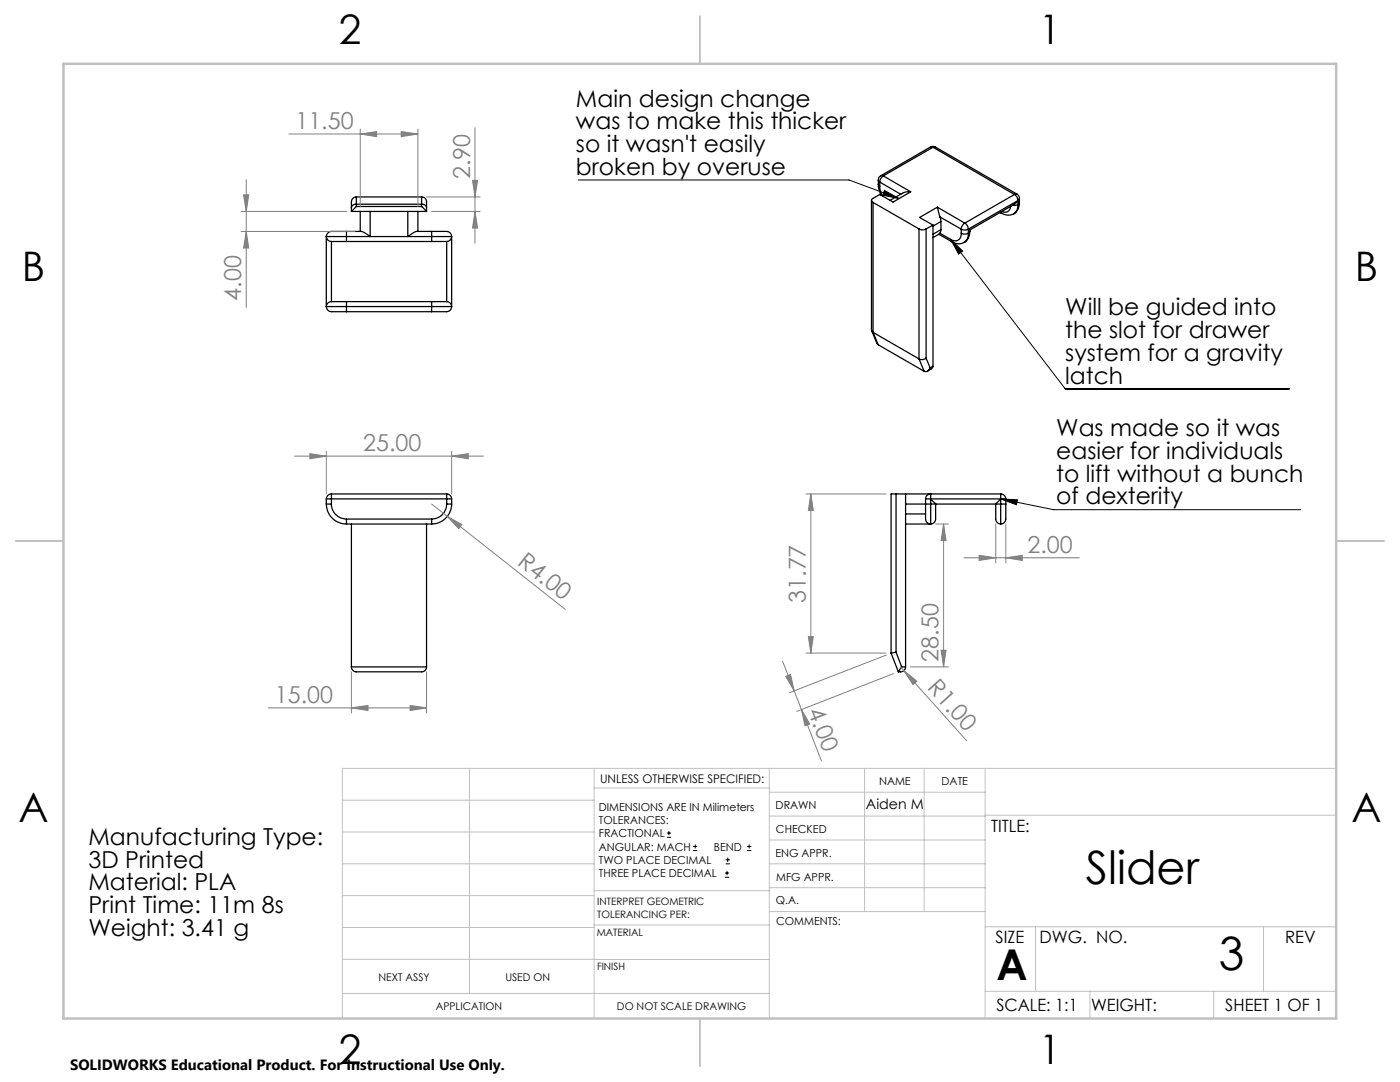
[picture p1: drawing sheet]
<svg xmlns="http://www.w3.org/2000/svg" width="279mm" height="216mm" viewBox="0 0 279 216" stroke-linecap="round" stroke-linejoin="round" font-family="sans-serif">
<g fill="none" stroke="#000" stroke-width=".25">
<path d="M71.1 39.3a.96 .96 0 0 0-1 1v1.9M71.1 39.3v1.9M71.1 39.3h13M84.1 39.3a.96 .96 0 0 1 1 1v1.9M84.1 39.3v1.9M173.9 40v25.9l.3 .4M175.3 36.8l.1 1.1 .4 1M175.3 36.8l.3 .3M175.3 35.9l.3 .4M175.3 35.9v.9M175.6 37.1l.1 .9 .4 1.1M175.6 36.3v.8"/>
<path d="M175.6 36.3l4.2 2.5M175.8 35.1a.85 .85 0 0 0-.5 .8M175.8 35.1h.5M176.3 35.1a1.6 1.6 0 0 0-.7 1.2M176.3 35.1l5.5 3.2M181.8 38.3l-3.6 2-2.6-1.5-1.4 .8a.42 .42 0 0 0-.3 .4 .42 .42 0 0 0 .3 .4M181.8 38.3h-1.2l-3 1.7M185.7 29.4l.4-.2 .6 .2M185.7 29.4h.5M185.7 29.4l-9.9 5.7M186.2 29.4l-9.9 5.7M186.2 29.4l16.3 9.4"/>
<path d="M186.7 29.4h-.5M186.7 29.4l16.3 9.3M202.5 38.8a1.62 1.62 0 0 1 .7 1.2M202.5 38.8l-10 5.7M203 38.7l.4 .5v.4M203 38.7l-.5 .1M203.4 39.6l-.2 .4M203.4 39.6v.8M65.1 47.2h4M65.1 47.2a1.02 1.02 0 0 0 1 1M65.1 47.2v14M66.1 48.2h3"/>
<path d="M66.1 48.2v12M69.1 47.2v1M69.1 46.2v1M69.1 46.2h-2.7a1.08 1.08 0 0 0-1.3 1M69.1 47.2h17M69.1 48.2h17M70.1 41.4a.9 .9 0 0 1 1-.7h13a.86 .86 0 0 1 1 .7M70.1 42.2h15M71.1 41.2l-1 1M71.1 41.2h13M71.9 42.2v4M73.9 42.2v5l-1.8-1h-3"/>
<path d="M81.4 42.2v5l1.7-1h3M83.4 42.2v4M84.1 41.2l1 1M86.1 47.2h4M86.1 48.2h3M86.1 47.2v1M86.1 46.2h3a1.04 1.04 0 0 1 1 1M86.1 46.2v1M89.1 48.2v12M90.1 47.2a.96 .96 0 0 1-1 1M90.1 47.2v14M174.2 40.4l9.2 5.3"/>
<path d="M174.2 40.4v25.9M183.4 45.7a1.5 1.5 0 0 0 1.4 0M183.4 45.7v25.9M184.8 45.7v25.8M186.2 44.9l-1.4 .8M186.2 44.9v28.2M187.1 41.3l.5 2M187.1 41.3l5.4 3.2M187.1 41.3l-3.6 2.1 2.7 1.5M187.4 46.7l2.5 1.5M187.6 43.3l.2 .9M187.6 46.5l-1.4 .9"/>
<path d="M187.6 43.3l4.2 2.4M187.6 46.5l2.1 1.3M187.8 45.8l-.2 .7M187.8 44.2v1.6M187.8 44.2l-1.6 .9M187.8 45.8l-1.6 .9M189.7 47.8l.2 .4M189.9 48.2a2.36 2.36 0 0 0 2.5 .2M191.8 45.7a1.5 1.5 0 0 0 1.5 0M191.8 46.5a1.5 1.5 0 0 0 1.5 0M191.8 46.5a1.3 1.3 0 0 1-.6 1.4 1.3 1.3 0 0 1-1.5-.1M191.8 45.7v.8"/>
<path d="M192.5 44.5a1.47 1.47 0 0 1 .8 1.2M192.5 44.5a1.47 1.47 0 0 0-.7 1.2M193.3 45.7l.2 .2M193.3 46.5a1.86 1.86 0 0 1-.9 1.9M193.3 45.7v.8M193.5 46.1a2.28 2.28 0 0 1-1.1 2.3M193.5 46.1l-.2 .4M193.5 45.9v.2M199.6 42.4l.2 .1M199.7 42.4l.1 .1M199.8 42.5a2.42 2.42 0 0 0 2.5 .2M201.7 41.2a1.23 1.23 0 0 1-1.8 1"/>
<path d="M203.2 40l-.7 .7-9 5.2M203.2 40.8l-.6 .2h-.5M203.2 40.8a2.04 2.04 0 0 1-.9 1.9M203.2 40l-9.9 5.7M203.2 40v.8M203.4 40.4a2.46 2.46 0 0 1-1.1 2.3M203.4 40.4l-.2 .4M65.1 61.2h4M65.1 61.2a1.44 1.44 0 0 0 1.9 1h2.1M66.1 60.2h3M66.1 60.2a1.02 1.02 0 0 0-1 1M69.1 61.2v1"/>
<path d="M69.1 60.2v1M69.1 62.2h17M69.1 61.2h17M69.1 60.2h17M86.1 61.2h4M86.1 61.2v1M86.1 60.2h3M86.1 60.2v1M89.1 60.2a.96 .96 0 0 1 1 1M90.1 61.2a1.31 1.31 0 0 1-1.6 1h-2.4M174 66l1 2.4 .3 .4M174.2 66.3l9.2 5.3"/>
<path d="M174.2 66.3l1.1 2.5M175.3 68.8l9.1 5.3M183.4 71.6l1 2.5M184.8 71.5a1.3 1.3 0 0 1-1.4 .1M184.8 71.5l.8 1.9M185.6 73.4a.94 .94 0 0 1-1.2 .7M186.2 73.1l-.3 .5-.8 .4M186.2 73.1l-.6 .3M65.1 99.6h1M65.1 99.6v1M66.1 98.6a1.02 1.02 0 0 0-1 1M66.1 98.6v1"/>
<path d="M66.1 99.6v1M66.1 99.6h23M66.1 98.6h23M89.1 98.6v1M89.1 99.6h1M89.1 98.6a.96 .96 0 0 1 1 1M89.1 99.6v1M90.1 99.6v1M178.8 98.6h-1v31.7M178.8 98.6h20.9M178.8 98.6v31.5M180.7 98.6v34.5"/>
<path d="M184.7 99.6h1M184.7 99.6a.91 .91 0 0 1 1-1v1M184.7 99.6v1M185.7 99.6l1 1M185.7 99.6h14M185.7 99.6v1M199.7 99.6h1M199.7 98.6v1M199.7 98.6a1.02 1.02 0 0 1 1 1M199.7 99.6l-1 1M199.7 99.6v1M200.7 99.6v1"/>
<path d="M65.1 100.6h1M65.1 100.6a4 4 0 0 0 4 4M66.1 100.6a3 3 0 0 0 3 3M69.1 103.6v1M69.1 103.6h17M69.1 104.6h17M70.1 104.6v28.5M85.1 104.6v28.5M86.1 103.6v1M89.1 100.6a3 3 0 0 1-3 3M89.1 100.6h1M90.1 100.6a4 4 0 0 1-4 4"/>
<path d="M180.7 104.6h5M180.7 100.6h4M180.7 102.6h4M184.7 100.6v2.9a1.04 1.04 0 0 0 1 1.1M184.7 100.6h1M185.7 100.6h1M185.7 100.6v4M186.7 100.6v.6a5.8 5.8 0 0 1-.3 3.1l-.7 .3M186.7 100.6h12M198.7 100.6h1M198.7 100.6v.6a5.8 5.8 0 0 0 .3 3.1l.7 .3M199.7 100.6v4"/>
<path d="M199.7 100.6h1M200.7 100.6v2.9a1.04 1.04 0 0 1-1 1.1M70.1 133.1a.96 .96 0 0 0 1 1h13a.96 .96 0 0 0 1-1M70.1 133.1h15M177.8 130.3l1.5 3.8M178.8 130.1l-1 .2M178.8 130.1l1.2 3M180 133.1l-.7 1M180 133.1h.7M180.7 133.1a1.07 1.07 0 0 1-1.4 1"/>
</g>
<g fill="none" stroke="#000" stroke-width=".2">
<path d="M115.4 35.9h54l10 3.7M176.5 38l2.9 1.6-3.3-.7zM189.7 47.8l2.4 2.3-.8 .6zM189.7 47.8l22.9 29.8h44.7M199.7 99.6l3.4 .1-.3 1zM199.7 99.6l10.6 2.1h49.3M133.1 167.1h.8M133.1 166.2h.8M133.5 165.8v.9M138.3 169.7h.8M138.3 168.9h.8M138.7 168.5v.8"/>
<path d="M144.7 175h.8M144.7 174.2h.8M144.8 172.4h.9M144.8 171.6h.9M145.1 173.8v.8M145.2 171.1v.9M149.1 169.7h.8M149.1 168.9h.8M149.5 168.5v.8"/>
</g>
<g fill="none" stroke="#808080" stroke-width=".2">
<path d="M48.6 38.9h1l-.5 3.3zM49.1 35.8v25.5M57.6 26.7h25.8M71.9 26.7l3.3-.5v1.1zM71.9 25.8v15.4M80.1 26.2l3.3 .5-3.3 .6zM83.4 25.8v15.4M85.1 39.3h10.7M94.3 36h1l-.5 3.3zM94.8 25.5v23M48.1 46.2h22.8M48.1 42.2h21"/>
<path d="M49.1 46.2l.5 3.3h-1zM86.1 42.2h9.7M94.8 42.2l.5 3.3h-1zM58.8 91h37.7M61.8 90.5l3.3 .5-3.3 .5zM65.1 90v8.6M90.1 91l3.4-.5v1zM90.1 90v8.6M160.8 98.6h16M161.8 98.6l.5 3.2h-1zM161.8 98.6v31.7M86.1 100.6l26.7 21"/>
<path d="M89.3 103l2.9 1.7-.7 .8zM186.7 104.6h2.6M188.3 104.6l.5 3.3h-1zM188.3 104.6v28.5M192.4 111.3h23M195.4 110.8l3.3 .5-3.3 .5zM198.7 104.6v7.7M200.7 111.3l3.3-.5v1zM200.7 104.6v7.7M70.1 134.1v8.2M85.1 134.1v8.2M156.2 131.9l2.3 6"/>
<path d="M156.8 135l1-.4 .7 3.3zM158.5 137.9l5.4 13.9M160.8 130.3h16M161.3 127h1l-.5 3.3zM176.9 130.7l-19.3 7.5M178.3 134.4l-19.3 7.6M179.7 133.1l.7 .7M180.4 133.8l2.6 2.1-.8 .7zM180.4 133.8l12.5 14M181.7 133.1h7.6M187.8 129.8h1l-.5 3.3zM53.6 141.3h31.5"/>
<path d="M70.1 141.3l3.3-.5v1zM81.8 140.8l3.3 .5-3.3 .5zM159.9 141.6l1.7 2.9-.9 .4z"/>
</g>
<g fill="none" stroke="#c0c0c0" stroke-width=".2">
<path d="M68.3 159.7h50.3M93.7 153.3v44.9M118.6 153.3v49.9M118.6 157.2h34.9M153.5 153.3v49.9M153.5 158.1h43.1M172.5 153.3v28.6M184.4 153.3v28.6M196.6 153.3v49.9M266.7 153.3h-198.4v49.9M68.3 178.7h50.3M68.3 172.4h50.3"/>
<path d="M68.3 166h50.3M118.6 177.7h35M153.5 167.6h43.1M153.5 162.8h43.1M153.5 172.4h43.1M153.5 177.1h43.1M196.6 162.7h70.1M68.3 198.2h85.2M68.3 191.4l85.2 .1M68.3 185.1h50.3M118.6 184.6h35M153.6 181.9h43"/>
<path d="M196.6 197.8h70.1M196.6 184.9h70.1M206.7 184.9v12.9M217.5 197.8v5.4M242.2 197.8v5.4M252.2 184.9v12.9"/>
</g>
<path d="M139.7 3.2v9.5M3.1 107.9h9.6M266.7 107.9h9.5M139.7 203.2v9.6" fill="none" stroke="#c0c0c0" stroke-width=".25"/>
<path d="M12.7 12.7h254v190.5h-254z" fill="none" stroke="#c0c0c0" stroke-width=".5"/>
<path d="M199.7 99.6l3.4 .1-.3 1zM176.5 38l2.9 1.6-3.3-.7zM189.7 47.8l2.4 2.3-.8 .6z" fill="#000"/>
<g fill="#808080">
<path d="M180.4 133.8l2.6 2.1-.8 .7z"/>
<path d="M89.3 103l2.9 1.7-.7 .8z"/>
<path d="M159.9 141.6l1.7 2.9-.9 .4zM156.8 135l1-.4 .7 3.3z"/>
<path d="M61.8 90.5l3.3 .5-3.3 .5zM90.1 91l3.4-.5v1zM195.4 110.8l3.3 .5-3.3 .5zM200.7 111.3l3.3-.5v1z"/>
<path d="M49.1 46.2l.5 3.3h-1zM48.6 38.9h1l-.5 3.3z"/>
<path d="M94.8 42.2l.5 3.3h-1zM94.3 36h1l-.5 3.3zM161.3 127h1l-.5 3.3zM161.8 98.6l.5 3.2h-1z"/>
<path d="M188.3 104.6l.5 3.3h-1zM187.8 129.8h1l-.5 3.3z"/>
<path d="M71.9 26.7l3.3-.5v1.1zM80.1 26.2l3.3 .5-3.3 .6zM70.1 141.3l3.3-.5v1zM81.8 140.8l3.3 .5-3.3 .5z"/>
</g>
<g font-size="9.2">
<text x="216.7" y="176.5">Slider</text>
<text x="243.2" y="193.5">3</text>
</g>
<text font-size="8.5" x="198.9" y="195.5">A</text>
<g font-size="8.1">
<text x="67.6" y="8.9">2</text>
<text x="207.3" y="8.9">1</text>
<text x="4.4" y="56.2">B</text>
<text x="270.4" y="56.2">B</text>
<text x="3.7" y="164.1">A</text>
<text x="269.7" y="164.1">A</text>
<text x="67.6" y="212.4">2</text>
<text x="207.3" y="212.4">1</text>
</g>
<g font-size="4.7">
<text x="114.9" y="21.3">Main design change</text>
<text x="114.9" y="25.8">was to make this thicker</text>
<text x="114.9" y="30.3">so it wasn't easily</text>
<text x="114.9" y="34.9">broken by overuse</text>
<text x="212.6" y="62.9">Will be guided into</text>
<text x="212.6" y="67.5">the slot for drawer</text>
<text x="212.6" y="72">system for a gravity</text>
<text x="212.6" y="76.5">latch</text>
<text x="210.8" y="87.1">Was made so it was</text>
<text x="210.8" y="91.6">easier for individuals</text>
<text x="210.8" y="96.1">to lift without a bunch</text>
<text x="210.8" y="100.6">of dexterity</text>
<text x="17.7" y="168.6">Manufacturing Type:</text>
<text x="17.7" y="173.1">3D Printed</text>
<text x="17.7" y="177.6">Material: PLA</text>
<text x="17.7" y="182.2">Print Time: 11m 8s</text>
<text x="17.7" y="186.7">Weight: 3.41 g</text>
</g>
<g font-size="4.7" fill="#808080">
<text x="59" y="25.7">11.50</text>
<text x="93.8" y="35.8" transform="rotate(-90 93.8 35.8)">2.90</text>
<text x="48.1" y="60" transform="rotate(-90 48.1 60)">4.00</text>
<text x="72.5" y="90">25.00</text>
<text x="103.1" y="112.6" transform="rotate(38 103.1 112.6)">R4.00</text>
<text x="205.1" y="110.3">2.00</text>
<text x="160.8" y="120.3" transform="rotate(-90 160.8 120.3)">31.77</text>
<text x="187.3" y="132" transform="rotate(-90 187.3 132)">28.50</text>
<text x="184.9" y="137.4" transform="rotate(48 184.9 137.4)">R1.00</text>
<text x="54.9" y="140.2">15.00</text>
<text x="161.1" y="141.8" transform="rotate(69 161.1 141.8)">4.00</text>
</g>
<g font-size="3.4">
<text x="197.8" y="166">TITLE:</text>
<text x="198.7" y="188.1">SIZE</text>
<text x="207.5" y="188.1">DWG. NO.</text>
<text x="256.5" y="188.2">REV</text>
<text x="198.8" y="201.7">SCALE: 1:1</text>
<text x="217.7" y="201.8">WEIGHT:</text>
<text x="244.5" y="201.7">SHEET 1 OF 1</text>
</g>
<text font-size="3" x="14" y="213.5">SOLIDWORKS Educational Product. For Instructional Use Only.</text>
<text font-size="2.8" x="172.8" y="161.5">Aiden M</text>
<text font-size="2.4" x="119.8" y="156.2">UNLESS OTHERWISE SPECIFIED:</text>
<g font-size="2.2">
<text x="119.5" y="161.8">DIMENSIONS ARE IN Milimeters</text>
<text x="154.8" y="161.4">DRAWN</text>
<text x="175.4" y="156.6">NAME</text>
<text x="187.9" y="156.7">DATE</text>
<text x="119.5" y="164.4">TOLERANCES:</text>
<text x="119.5" y="167.1">FRACTIONAL</text>
<text x="154.9" y="166.3">CHECKED</text>
<text x="119.5" y="169.7">ANGULAR: MACH</text>
<text x="119.5" y="172.4">TWO PLACE DECIMAL</text>
<text x="142.5" y="169.7">BEND</text>
<text x="154.8" y="170.9">ENG APPR.</text>
<text x="119.5" y="175">THREE PLACE DECIMAL</text>
<text x="154.9" y="175.7">MFG APPR.</text>
<text x="154.9" y="180.4">Q.A.</text>
<text x="154.9" y="184.6">COMMENTS:</text>
</g>
<g font-size="2.1">
<text x="75.5" y="195.7">NEXT ASSY</text>
<text x="100.9" y="195.7">USED ON</text>
<text x="86.9" y="201.5">APPLICATION</text>
<text x="123.1" y="201.6">DO NOT SCALE DRAWING</text>
</g>
<g font-size="2">
<text x="119.2" y="180.6">INTERPRET GEOMETRIC</text>
<text x="119.2" y="183.1">TOLERANCING PER:</text>
<text x="119.1" y="186.7">MATERIAL</text>
<text x="119.1" y="193.5">FINISH</text>
</g>
</svg>
